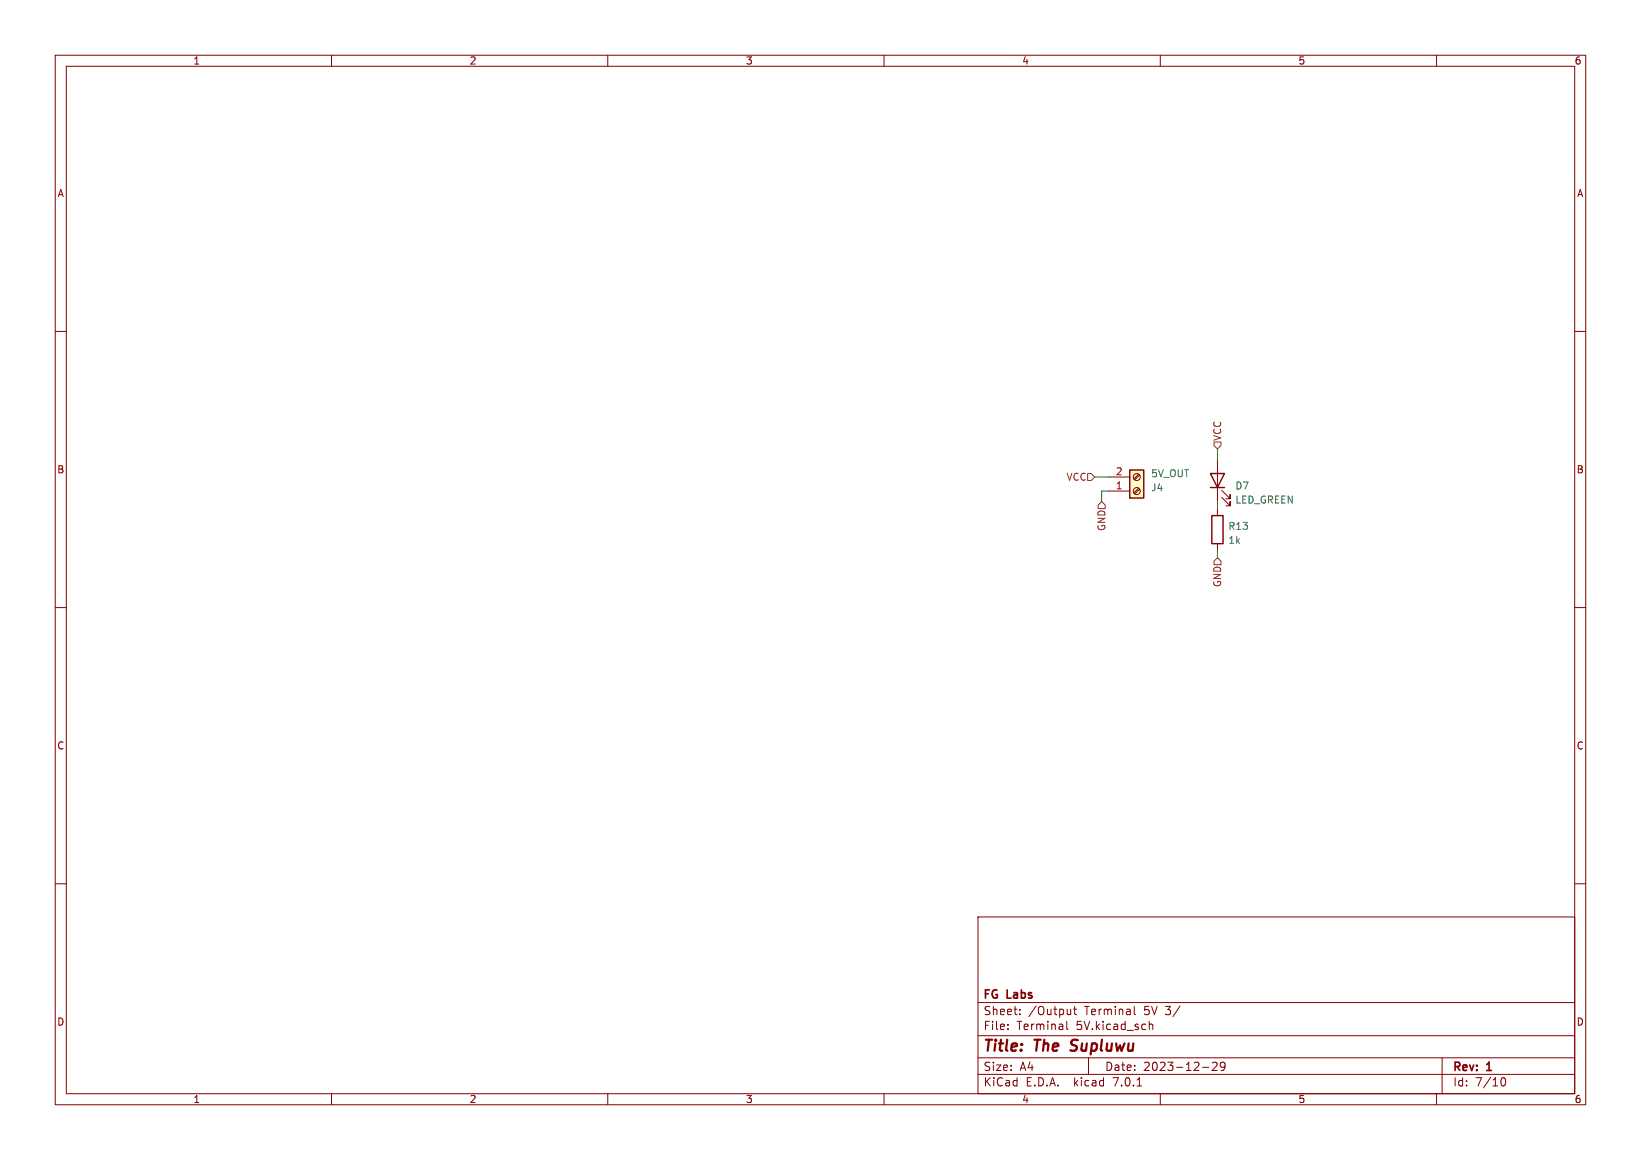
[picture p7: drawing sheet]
<svg xmlns="http://www.w3.org/2000/svg" width="297mm" height="210mm" viewBox="0 0 297 210" stroke-linecap="round" stroke-linejoin="round" font-family="sans-serif">
<g fill="none" stroke="#840000" stroke-width=".18">
<path d="M10 10h277v190h-277zM12 12h273v186h-273zM60 10v2M110 10v2M160 10v2M210 10v2M260 10v2M10 60h2M285 60h2M200.7 88.9h3.8M200.7 86.4h3.8M206.1 85.9l-.9 .8"/>
<path d="M206.1 88.4l-.9 .8M206.2 86l-.8 .9M206.2 88.6l-.8 .8M220.3 83.2v7.6M220.3 92.1v1.2M220.3 98.4v1.3M221.1 90l1.5 1.6v-.8v.8h-.7M221.1 88.8l1.5 1.5v-.8v.8h-.7M10 110h2M285 110h2M10 160h2M285 160h2"/>
<path d="M177 166h108v32h-108zM60 198v2M110 198v2M160 198v2M177 194.5h108M177 191.5h108M177 187.5h108M177 181.5h108M182.4 186.3v.1M182.4 185.5v.1M184.6 183.6v.1M184.6 182.8v.1"/>
<path d="M193.1 184.9v1.3l.2 .2M193.8 182.7v1M193.8 183.6l-.2 .1M194.3 182.7h.6M194.5 182.2v1.3l.4 .2M197 191.5v3M205.3 182.2v1.3l.2 .2M205.8 196.6h.8M208 184.9v1.5M208 185.5l.2-.1 .4 .1v.9M210 198v2M213.6 182.1l-1.3 2"/>
<path d="M217.6 193.2h1.2M219.4 192.4l.6-.1 .2 .1 .1 .3-.9 1.1h.9M221.7 192.9l-.3 .3h-.4l-.1-.3 .1-.5 .4-.1 .2 .1a.99 .99 0 0 1-.3 1.4h-.3M260 198v2M261 191.5v6.5M271.7 195.4l.3-.3a.8 .8 0 0 1 .5 .8 .8 .8 0 0 1-.5 .7l-.3-.3"/>
<circle cx="205.7" cy="88.9" r=".63"/>
<circle cx="205.7" cy="86.4" r=".63"/>
</g>
<path d="M193.7 190.1l.3 .1" fill="none" stroke="#840000" stroke-width=".4"/>
<path d="M204.5 85.1h2.5v5.1h-2.5z" fill="#ffffc2" stroke="#ffffc2" stroke-width=".18"/>
<path d="M204.5 85.1h2.5v5.1h-2.5zM219.1 85.7h2.5l-1.3 2.6zM219.1 88.3h2.5M219.3 93.3h2.1v5.1h-2.1z" fill="none" stroke="#840000" stroke-width=".25"/>
<path d="M196.8 85.7h.7l.6 .7-.6 .6h-.7zM199.4 90.8l.6 .6v.7h-1.2v-.7zM219.7 80h1.3v.6l-.7 .7-.6-.7zM220.3 101l.7 .6v.6h-1.3v-.6z" fill="none" stroke="#725600" stroke-width=".18"/>
<path d="M198.1 86.4h2.6M200.7 88.9h-1.3v1.9M220.3 81.3v1.9M220.3 90.8v1.3M220.3 99.7v1.3" fill="none" stroke="#009600" stroke-width=".18"/>
<g font-size="2.8" fill="#840000">
<text x="178" y="190.8">Title:</text>
<text x="187.4" y="190.8">The</text>
<text x="194.5" y="190.8">Supluwu</text>
</g>
<g font-size="2.1" fill="#840000">
<text x="178" y="183.9">Sheet:</text>
<text x="178" y="181.1">FG</text>
<text x="182.4" y="181.1">Labs</text>
<text x="186.2" y="183.9">/Output</text>
<text x="196.3" y="183.9">Terminal</text>
<text x="207.1" y="183.9">5V 3/</text>
<text x="178" y="186.6">File:</text>
<text x="184" y="186.6">Terminal</text>
<text x="194.8" y="186.6">5V.kicad_sch</text>
<text x="178" y="196.8">KiCad</text>
<text x="178" y="194">Size:</text>
<text x="184.6" y="194">A4</text>
<text x="185.7" y="196.8">E.D.A.</text>
<text x="194.4" y="196.8">kicad</text>
<text x="200" y="194">Date:</text>
<text x="201.5" y="196.8">7.0.1</text>
<text x="206.9" y="194">2023-12-29</text>
<text x="263" y="194.2">Rev:</text>
<text x="263" y="196.8">Id:</text>
<text x="267" y="196.8">7/10</text>
<text x="269.2" y="194.2">1</text>
</g>
<g font-size="1.8" fill="#840000">
<text x="35" y="11.8">1</text>
<text x="85" y="11.8">2</text>
<text x="135" y="11.8">3</text>
<text x="185" y="11.8">4</text>
<text x="235" y="11.8">5</text>
<text x="285" y="11.8">6</text>
<text x="10.4" y="35.8">A</text>
<text x="285.4" y="35.8">A</text>
<text x="10.3" y="85.8">B</text>
<text x="285.3" y="85.8">B</text>
<text x="10.3" y="135.8">C</text>
<text x="285.3" y="135.8">C</text>
<text x="10.3" y="185.8">D</text>
<text x="285.3" y="185.8">D</text>
<text x="35" y="199.8">1</text>
<text x="85" y="199.8">2</text>
<text x="135" y="199.8">3</text>
<text x="185" y="199.8">4</text>
<text x="235" y="199.8">5</text>
<text x="285" y="199.8">6</text>
</g>
<g font-size="1.8" fill="#725600">
<text x="221.2" y="79.8" transform="rotate(-90 221.2 79.8)">VCC</text>
<text x="192.9" y="87.2">VCC</text>
<text x="200.2" y="96.3" transform="rotate(-90 200.2 96.3)">GND</text>
<text x="221.2" y="106.4" transform="rotate(-90 221.2 106.4)">GND</text>
</g>
<g font-size="1.8" fill="#a90000">
<text x="201.9" y="88.6">1</text>
<text x="201.9" y="86.1">2</text>
</g>
<g font-size="1.8" fill="#006464">
<text x="208.3" y="89.1">J4</text>
<text x="208.3" y="86.6">5V_OUT</text>
<text x="223.5" y="88.8">D7</text>
<text x="223.5" y="91.3">LED_GREEN</text>
<text x="222.3" y="96.1">R13</text>
<text x="222.3" y="98.6">1k</text>
</g>
</svg>
